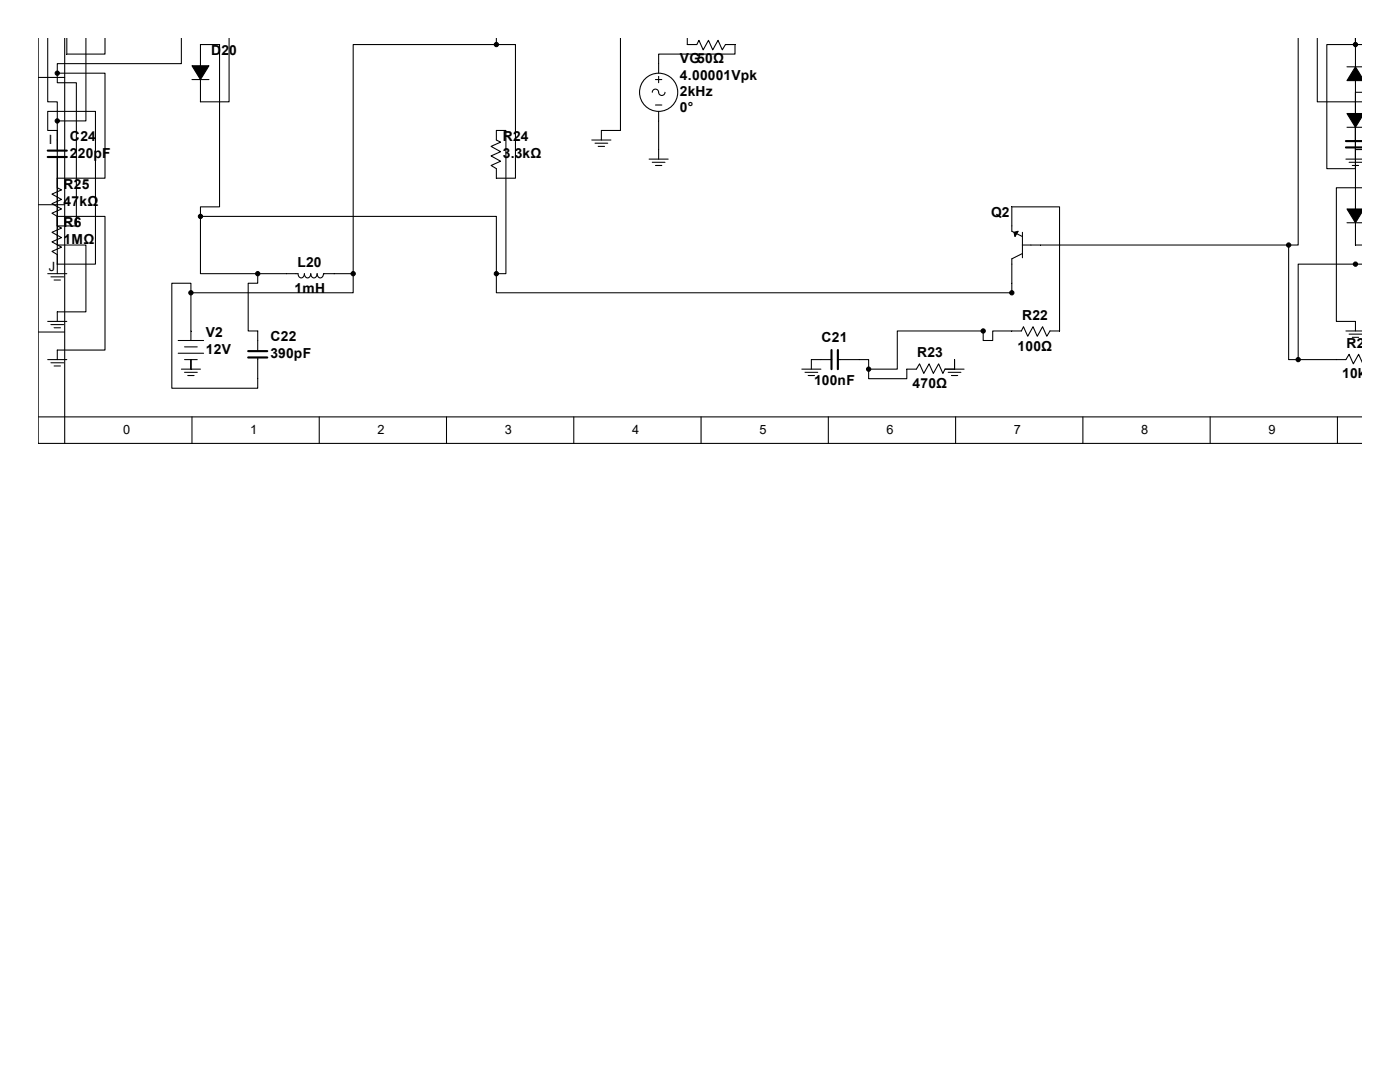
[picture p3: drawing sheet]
<svg xmlns="http://www.w3.org/2000/svg" width="279mm" height="216mm" viewBox="0 0 279 216" stroke-linecap="round" stroke-linejoin="round" font-family="sans-serif">
<g fill="none" stroke="#000" stroke-width=".21">
<path d="M7.6 7.6v80.9h264.2M7.6 15.5h5.3M9.5 7.6v12.7h1.9v3.8M11.4 14.6v1.9h3.8v28.6h-3.8l.9 .4-1.9 .9 1.9 1-1.9 .9 1.9 1-1.9 .9 1 .6M11.4 14.6h9.6v21h-9.6v13.3h5.7v13.3h-5.7v1.9M12.9 7.6v80.9M13.3 7.6v3.2h7.7v-3.2M17.1 7.6v16.5h-5.7M36.2 7.6v5.1h-24.8v1.9M38.3 15.9h3.4M45.7 7.6v12.7h-5.7v-11.4h3.8v32.4h-3.8v1.9M99.1 8.9h3.8v26.7h-3.8v-1.9l-1.1-.7 1.9-.8-1.9-1.1 1.9-.8-1.9-1.1 1.9-.8-.8-.5v-1.9h1.9v28.6h-1.9"/>
<path d="M99.1 8.9h-28.6v45.7M99.1 7.6v1.3M123.8 7.6v18.4h-3.8v1.9M130.2 18.4a.68 .68 0 0 1 .8-.6 .68 .68 0 0 1 .5 .9 .64 .64 0 0 0 .7 .3 .64 .64 0 0 0 .5-.6M130.8 15.9h1.3M131.4 15.2v1.3M137.2 7.6v1.3h1.9l.4-.9 .8 1.9 1.1-1.9 .8 1.9 1.1-1.9 .8 1.9 .7-1h1.9v1.9h-15.3v3.8M259.1 7.6v41.3h-1.9M262.9 7.6v12.7h7.6v9.5h1.3M268.8 13.3h3M270.5 7.6v26.1h-5.7v-24.8h7M270.5 18.4h1.3"/>
<path d="M11.4 26h-1.9v-3.8h9.5v30.5h-7.6M11.4 24.1v30.5M11.4 37.5l.9 .4-1.9 .8 1.9 1.1-1.9 .8 1.9 1.1-1.9 .8 1 .7h9.6v26.6h-9.6v2M118.1 27.9h3.8M118.7 28.6h2.6M119.4 29.2h1.2M129.5 31.7h3.8M130.2 32.4h2.5M130.8 33h1.3M130.8 21h1.3M131.4 22.2v9.5M268.6 31.7h3.2"/>
<path d="M268.8 25.4h3M269.2 32.4h2.6M269.9 33h1.2M270.5 24.1v13.4h1.3M270.5 20.3h1.3M7.6 40.9h5.3M9.5 54.6h3.8M10.2 55.2h2.5M10.8 55.9h1.3M38.1 58.4v-1.9h-3.8v21h17.1v-6.2M38.1 58.4v9.5M40 43.2v11.4h11.4"/>
<path d="M40 43.2h59.1v11.4M51.4 54.6h8.1a.66 .66 0 0 0 .6 .9 .66 .66 0 0 0 .6-.9 .66 .66 0 0 0 .7 .9 .66 .66 0 0 0 .6-.9 .66 .66 0 0 0 .7 .9 .66 .66 0 0 0 .6-.9 .66 .66 0 0 0 .6 .9 .66 .66 0 0 0 .7-.9h5.9M51.4 54.6v1.9h-1.9v9.5h1.9v4.1M70.5 54.6v3.8h-32.4M204 47.2l-2.1-1.1v-4.8h9.6v24.7h-2l-.6 1.1-.8-1.9-1.1 1.9-.8-1.9-1.1 1.9-.8-1.9-.5 .8h-5.7v1.9h-1.9v-1.9h-17.1v7.7h-5.7M204 50.6l-2.1 1v6.8h-102.8v-3.8M204 46.4v5M204 48.9h53.2M257.2 48.9v22.9h1.9M268.8 44.4h3M271.8 52.7h-12.7v19.1M271.8 48.9h-1.3v-11.4h-3.8v26.6h3.8v1.9"/>
<path d="M7.6 66.3h5.3M9.5 71.8h3.8M9.5 64.1h3.8M10.2 72.4h2.5M10.2 64.8h2.5M10.8 73h1.3M10.8 65.4h1.3M35.6 67.9h5M35.6 70.5h5M36.2 73.7h3.8M36.8 74.3h2.6M36.8 71.8h2.6"/>
<path d="M36.8 69.2h2.6M37.5 74.9h1.2M38.1 71.8v1.9M160 73.7h3.8M160.7 74.3h2.5M161.3 74.9h1.3M165.9 71.8h-4v1.9M167.2 71.8h6.2v1.9M173.4 73.7v1.9h7.6v-1.9h1.9l.6-1.1 .9 1.9 1-1.9 .9 1.9 1-1.9 .9 1.9 .4-.8h3.8M189.2 74.3h2.6M189.9 74.9h1.2M190.5 71.8v1.9"/>
<path d="M259.1 71.8h9.5l.6-1.1 .9 1.9 1-1.9 .7 1.5M268.6 66h3.2M269.2 66.7h2.6M269.9 67.3h1.2M7.6 83.2h264.2M38.3 83.2v5.3M63.7 83.2v5.3M89.1 83.2v5.3M114.5 83.2v5.3M139.9 83.2v5.3M165.3 83.2v5.3M190.7 83.2v5.3"/>
<path d="M216.1 83.2v5.3M241.5 83.2v5.3M266.9 83.2v5.3"/>
<circle cx="131.4" cy="18.4" r="3.8"/>
</g>
<path d="M9.5 31.3h3.8M9.5 30.1h3.8M268.6 29.4h3.2M268.6 28.2h3.2M49.5 71.3h3.8M49.5 70.1h3.8M165.9 69.8v3.9M167.2 69.8v3.9" fill="none" stroke="#000" stroke-width=".42"/>
<g fill="#000" stroke="#000" stroke-width=".21">
<path d="M38.3 13.1h3.4l-1.7 2.8zM270.5 13.3l1.3 2.8h-3zM268.8 22.6h3l-1.3 2.8zM202.4 46.4l.8-.3-.6 1.1zM268.8 41.7h3l-1.3 2.7z"/>
<circle cx="11.4" cy="14.6" r=".42"/>
<circle cx="99.1" cy="8.9" r=".42"/>
<circle cx="270.5" cy="8.9" r=".42"/>
<circle cx="11.4" cy="24.1" r=".42"/>
<circle cx="38.1" cy="58.4" r=".42"/>
<circle cx="40" cy="43.2" r=".42"/>
<circle cx="51.4" cy="54.6" r=".42"/>
<circle cx="70.5" cy="54.6" r=".42"/>
<circle cx="99.1" cy="54.6" r=".42"/>
<circle cx="201.9" cy="58.4" r=".42"/>
<circle cx="257.2" cy="48.9" r=".42"/>
<circle cx="270.5" cy="52.7" r=".42"/>
<circle cx="173.4" cy="73.7" r=".42"/>
<circle cx="196.2" cy="66" r=".42"/>
<circle cx="259.1" cy="71.8" r=".42"/>
</g>
<g font-size="2.8">
<text x="42.1" y="11">D20</text>
<text x="135.7" y="12.7">VG50Ω</text>
<text x="135.7" y="16">4.00001Vpk</text>
<text x="135.7" y="19.2">2kHz</text>
<text x="135.7" y="22.4">0°</text>
<text x="14" y="28.1">C24</text>
<text x="100.3" y="28.1">R24</text>
<text x="14" y="31.5">220pF</text>
<text x="100.3" y="31.5">3.3kΩ</text>
<text x="12.7" y="37.6">R25</text>
<text x="12.7" y="41">47kΩ</text>
<text x="12.7" y="45.3">R6</text>
<text x="197.8" y="43.3">Q2</text>
<text x="12.7" y="48.6">1MΩ</text>
<text x="59.4" y="53.3">L20</text>
<text x="58.8" y="58.4">1mH</text>
<text x="204" y="63.9">R22</text>
<text x="41.1" y="67.3">V2</text>
<text x="41.1" y="70.7">12V</text>
<text x="54" y="68.1">C22</text>
<text x="54" y="71.5">390pF</text>
<text x="164" y="68.3">C21</text>
<text x="183" y="71.3">R23</text>
<text x="203.1" y="70">100Ω</text>
<text x="268.7" y="69.4">R21</text>
<text x="162.5" y="76.8">100nF</text>
<text x="182.1" y="77.4">470Ω</text>
<text x="267.8" y="75.5">10kΩ</text>
</g>
<g font-size="2.5">
<text x="9.7" y="28.7">I</text>
<text x="9.7" y="54.1">J</text>
<text x="24.6" y="86.5">0</text>
<text x="50" y="86.5">1</text>
<text x="75.4" y="86.5">2</text>
<text x="100.8" y="86.5">3</text>
<text x="126.2" y="86.5">4</text>
<text x="151.6" y="86.5">5</text>
<text x="177" y="86.5">6</text>
<text x="202.4" y="86.5">7</text>
<text x="227.8" y="86.5">8</text>
<text x="253.2" y="86.5">9</text>
</g>
</svg>
